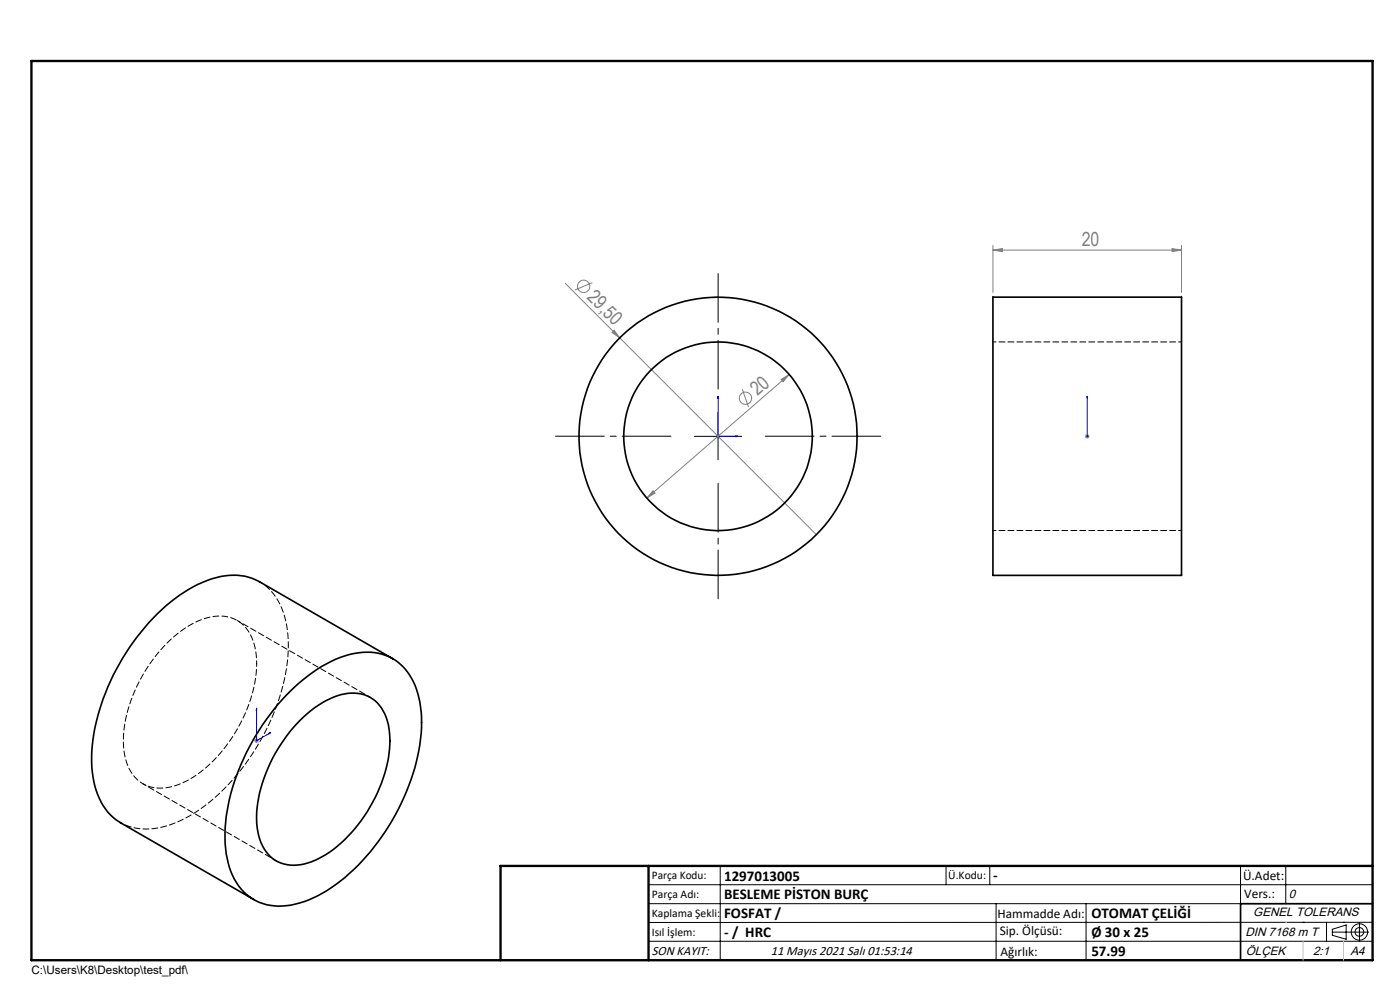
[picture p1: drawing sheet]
<svg xmlns="http://www.w3.org/2000/svg" width="297mm" height="210mm" viewBox="0 0 297 210" stroke-linecap="round" stroke-linejoin="round" font-family="sans-serif">
<g fill="none" stroke="#808080" stroke-width=".21">
<path d="M125.7 60l-3.7 1.5M210.6 53l2.1-.3v.7zM210.6 52.1v9.9M210.6 53h40M248.6 52.7l2 .3-2 .4zM250.6 52.1v9.9M119.9 60.1l11.6 11.6M130.3 70.1l1.2 1.6-1.7-1.2zM131.5 71.7l41.7 41.7M167.4 79.4l-30.2 26.2M151.8 92.6h1M152 92.2l.7 .7"/>
<path d="M152.3 92v1.1M152.7 92.2l-.7 .7M157.5 82.6l1.3 3.8M165.7 80.5l1.7-1.1-1.3 1.6zM230.2 92.6h.9M230.3 92.2l.7 .7M230.6 92v1.1M231 92.2l-.7 .7M138.5 104.1l.5 .5-1.8 1zM53.9 157.1h1M54.1 156.8l.7 .7M54.4 156.6v1"/>
<path d="M54.8 156.8l-.7 .7"/>
<circle cx="123.8" cy="60.7" r="1.3"/>
<circle cx="158.2" cy="84.5" r="1.31"/>
</g>
<g fill="none" stroke="#000" stroke-width=".21">
<path d="M147.3 92.6h10M152.3 87.6v9.9M137.6 187.7h153.6M137.6 191.7h153.6M137.6 199.7h153.6M152.8 183.7v20M200.7 183.7v4M210 183.7v4M211.3 191.7v12M230.4 191.7v12M263.2 183.7v20M272.8 183.7v8"/>
<path d="M276.4 195.6h.1M281.4 195.6v4.1M282.6 197.7h7.8M282.6 197.1l3-.9v3l-3-.8zM285 195.6h.1M288.4 195.8v3.8M291.2 195.6l-153.6 .1"/>
<circle cx="288.4" cy="197.7" r="1.74"/>
<circle cx="288.4" cy="197.7" r=".93"/>
</g>
<path d="M152.3 84.1l.1 .4h-.2zM152.3 84.1v8.5h4.3M156.1 92.5l.5 .1-.5 .1zM230.6 92.5v.2zM230.6 84.1v.4v-.4M230.6 92.6h.1M230.6 84.1v8.5M54.4 150.2l.1 .3-.1 .1zM54.4 150.2v6.9l3-1.7M57.1 155.5l.3-.1-.3 .2z" fill="none" stroke="#00f" stroke-width=".21"/>
<path d="M142.3 92.5h-24.5M152.3 82.5v-24.5M162.3 92.5h24.5M152.3 102.5v24.5" fill="none" stroke="#000" stroke-width=".21" stroke-dasharray="15.2 1.3 1.3 1.3" stroke-dashoffset="4.9"/>
<path d="M106.2 203.7h185" fill="none" stroke="#000" stroke-width=".25"/>
<path d="M291.2 191.7h-28v12" fill="none" stroke="#000" stroke-width=".35"/>
<path d="M6.7 12.9h284.5v190.8h-284.5zM137.6 183.7v20M291.2 183.7h-185v20" fill="none" stroke="#000" stroke-width=".5"/>
<path d="M272.8 195.6h.1M276.4 199.7v4M285 199.7v4" fill="none" stroke="#c0c0c0" stroke-width=".21"/>
<g fill="#00f">
<path d="M156.1 92.5l.5 .1-.5 .1zM152.3 84.1l.1 .4h-.2z"/>
<path d="M57.1 155.5l.3-.1-.3 .2zM54.4 150.2l.1 .3-.1 .1z"/>
<path d="M230.6 92.5v.2zM230.6 84.1v.4z"/>
</g>
<g fill="#808080">
<path d="M130.3 70.1l1.2 1.6-1.7-1.2z"/>
<path d="M248.6 52.7l2 .3-2 .4zM210.6 53l2.1-.3v.7z"/>
<path d="M138.5 104.1l-1.3 1.5 1.8-1zM165.7 80.5l.4 .5 1.3-1.6z"/>
</g>
<g fill="none" stroke="#000" stroke-width=".35">
<path d="M210.6 63h40v59.1h-40zM83.3 139.7l-28.3-16.3a12.6 12.6 0 0 0-11.1-.3 35.3 35.3 0 0 0-14.9 12.1 44.7 44.7 0 0 0-9.6 26.4 15.8 15.8 0 0 0 4.6 11.8l1.5 1.1 28.3 16.3M61.7 146.5a26.9 26.9 0 0 1 14.3-8 10.8 10.8 0 0 1 12.3 7.6 28.3 28.3 0 0 1-.3 16.7 47.6 47.6 0 0 1-17.7 25.5 18.7 18.7 0 0 1-13 3.7 11.1 11.1 0 0 1-8.9-9 32.9 32.9 0 0 1 2.2-19.6 50.6 50.6 0 0 1 11.1-16.9zM63.7 152.8a18.8 18.8 0 0 1 10.1-5.7 7.4 7.4 0 0 1 8.4 5.8 23.2 23.2 0 0 1-2.1 15.3 29.6 29.6 0 0 1-12.5 13.9 9.5 9.5 0 0 1-9.3 .4 9.7 9.7 0 0 1-3.8-7.7 29.7 29.7 0 0 1 6.3-18.7z"/>
<circle cx="152.3" cy="92.5" r="29.5"/>
<circle cx="152.3" cy="92.6" r="20"/>
</g>
<path d="M250.7 72.5h-40M210.7 112.5h40" fill="none" stroke="#000" stroke-width=".21" stroke-dasharray="1.3 .6" stroke-dashoffset=".6"/>
<path d="M61.2 136.9a16.3 16.3 0 0 0-4.3-12.2l-1.8-1.3M78.6 147.9l-28.3-16.3M30.3 166.3l28.3 16.3" fill="none" stroke="#000" stroke-width=".21" stroke-dasharray="1.3 .6" stroke-dashoffset=".5"/>
<path d="M54.5 140.8a10.5 10.5 0 0 0-3.7-8.9 8.6 8.6 0 0 0-8.3-.4 27.9 27.9 0 0 0-13.4 14 23.8 23.8 0 0 0-2.5 15.4 7.6 7.6 0 0 0 10.3 5.8 24.6 24.6 0 0 0 12.8-10.9 29.7 29.7 0 0 0 4.8-15M25.6 174.5a13.1 13.1 0 0 0 11.6 .1 38.5 38.5 0 0 0 17.1-15.8 43.4 43.4 0 0 0 6.9-21.9" fill="none" stroke="#000" stroke-width=".21" stroke-dasharray="1.3 .6" stroke-dashoffset=".7"/>
<g font-size="4.1" fill="#808080">
<text x="229.5" y="52.1">20</text>
<text x="124.4" y="63.2" transform="rotate(45 124.4 63.2)">29,50</text>
<text x="160.7" y="84.1" transform="rotate(-41 160.7 84.1)">20</text>
</g>
<g font-size="3.2">
<text x="153.6" y="186.8">1297013005</text>
<text x="153.6" y="190.8">BESLEME PİSTON BURÇ</text>
<text x="210.7" y="186.6">-</text>
<text x="153.6" y="194.8">FOSFAT /</text>
<text x="231.5" y="194.8">OTOMAT ÇELİĞİ</text>
<text x="153.6" y="198.8">- / HRC</text>
<text x="231.5" y="198.7">Ø 30 x 25</text>
<text x="231.5" y="202.8">57.99</text>
</g>
<g font-size="2.8">
<text x="263.7" y="186.7">Ü.Adet:</text>
<text x="263.9" y="190.5">Vers.:</text>
<text x="211.6" y="194.8">Hammadde Adı:</text>
<text x="138.3" y="202.6">SON KAYIT:</text>
<text x="163.5" y="202.6">11 Mayıs 2021 Salı 01:53:14</text>
<text x="212.1" y="198.4">Sip. Ölçüsü:</text>
<text x="212.2" y="202.7">Ağırlık:</text>
</g>
<g font-size="2.6">
<text x="273.4" y="190.4">0</text>
<text x="265.9" y="194.4">GENEL TOLERANS</text>
<text x="264.2" y="198.5">DIN 7168 m T</text>
<text x="264.3" y="202.6">ÖLÇEK</text>
<text x="278.5" y="202.6">2:1</text>
<text x="286.5" y="202.6">A4</text>
</g>
<g font-size="2.5">
<text x="138.3" y="186.4">Parça Kodu:</text>
<text x="138.3" y="190.5">Parça Adı:</text>
<text x="201.2" y="186.5">Ü.Kodu:</text>
<text x="138.3" y="194.5">Kaplama Şekli:</text>
<text x="138.3" y="198.6">Isıl İşlem:</text>
<text x="6.7" y="206.7">C:\Users\K8\Desktop\test_pdf\</text>
</g>
</svg>
